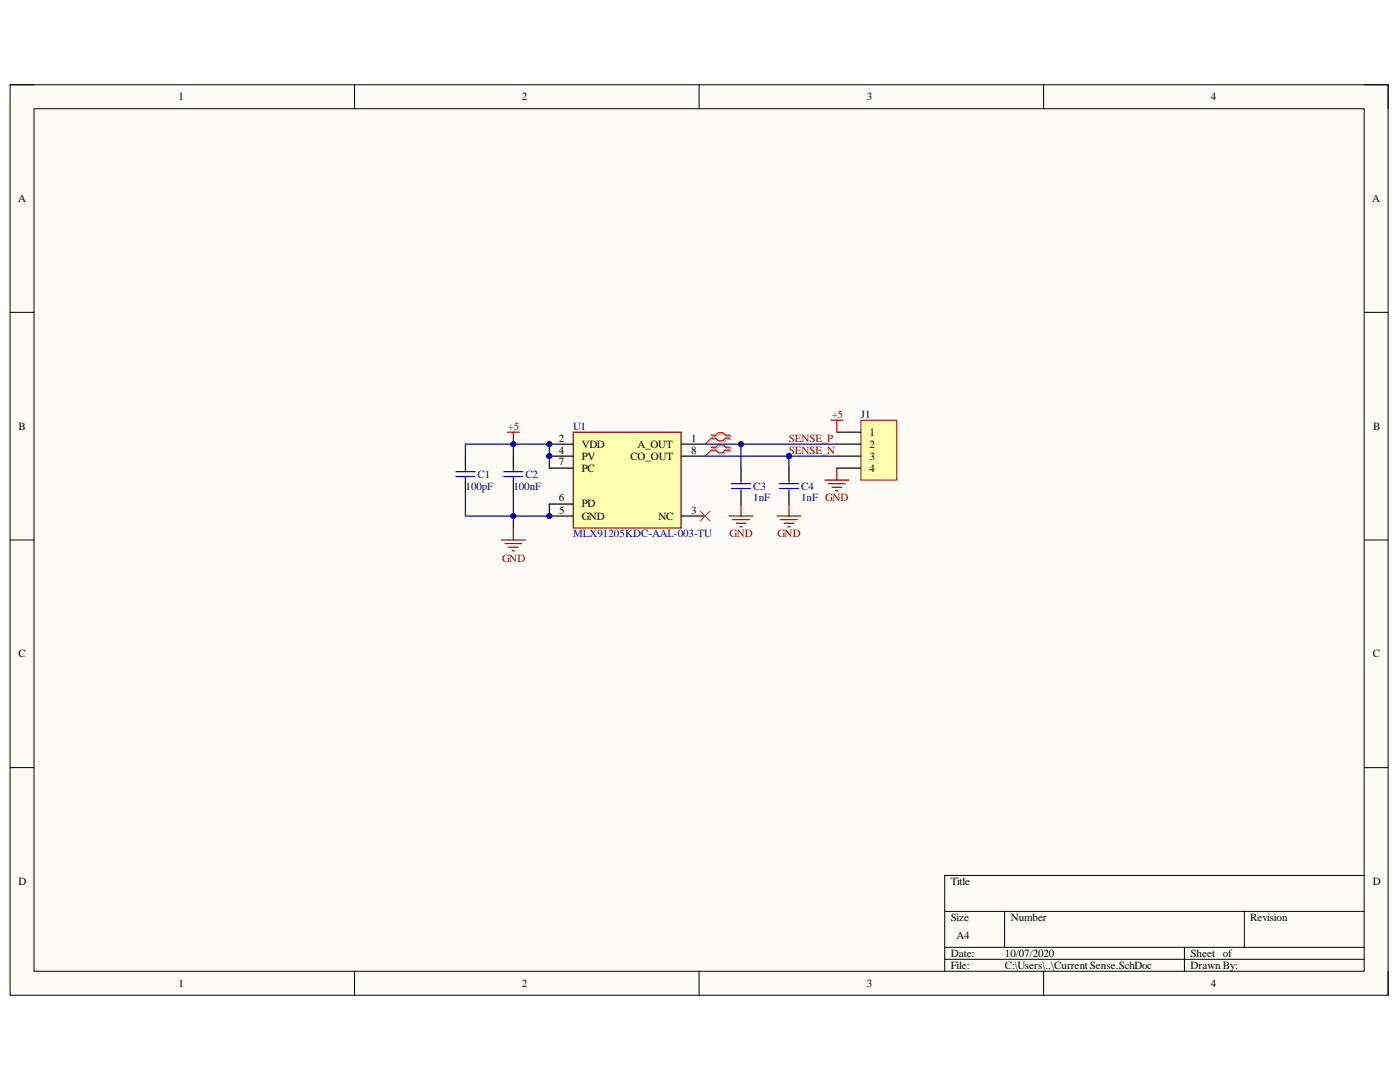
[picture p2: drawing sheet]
# Altium project Current Sense.PrjPcb
1 sheet, 6 parts. Net scope: global (net labels, ports and power ports of the same name join across sheets).
Board file: Current Sense.PcbDoc

## Sheet Current Sense.SchDoc
size A4

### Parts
C1  value 100pF  [0402]  (hidden comment: Cap)
C2  value 100nF  [0402]  (hidden comment: Cap)
C3  value 1nF  [0402]  (hidden comment: Cap)
C4  value 1nF  [0402]  (hidden comment: Cap)
J1  Header 4H  [HDR1X4]  (value not drawn)
U1  MLX91205KDC-AAL-003-TU  [SOIC127P602X173-8N]

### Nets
+5: C1.2 C2.2 J1.1 U1.2(VDD) U1.4(PV) U1.7(PC)
GND: C1.1 C2.1 C3.1 C4.1 J1.4 U1.5(GND) U1.6(PD)
SENSE_N: C4.2 J1.3 U1.8(CO_OUT)
SENSE_P: C3.2 J1.2 U1.1(A_OUT)

Not connected (* = marked no-connect by the designer): U1 3(NC)*

### Layout directives
differential pair: SENSE_N, SENSE_P
